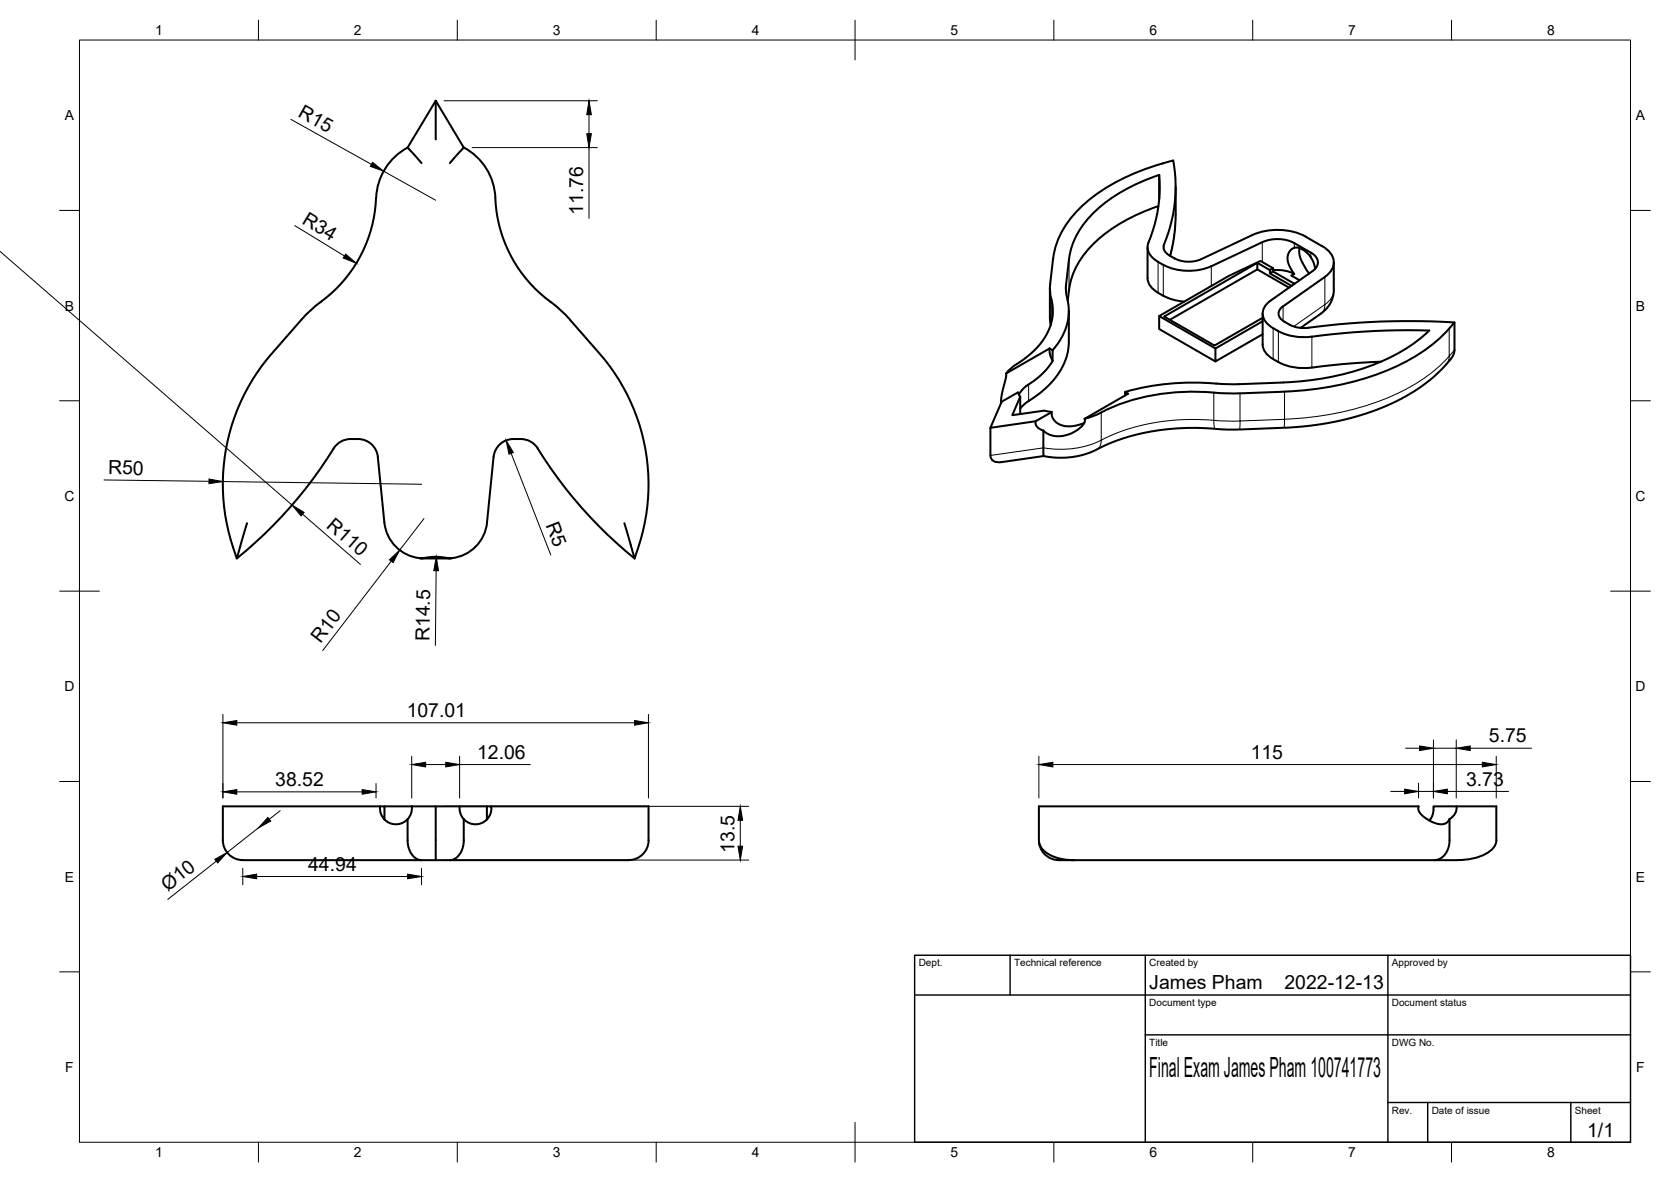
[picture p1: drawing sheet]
<svg xmlns="http://www.w3.org/2000/svg" width="420mm" height="297mm" viewBox="0 0 420 297" stroke-linecap="round" stroke-linejoin="round" font-family="sans-serif">
<!-- layer: Visible -->
<g fill="none" stroke="#000" stroke-width=".51">
<path d="M102.5 37.1a15 15 0 0 0-7.9 12.6M109.6 25.3v9.7M109.6 25.3l-7.1 11.8 3.5 3.9M109.6 25.3l7 11.8M116.6 37.1l-3.5 3.9M116.6 37.1a15.4 15.4 0 0 1 8.1 14.3 34 34 0 0 0 13.8 24.5M94.6 49.7a34.4 34.4 0 0 1-15.2 27.2l-3 2.8-8 9.1a50.2 50.2 0 0 0-8.9 51.5l2.6-8.8M291.3 51.8a38.4 38.4 0 0 0-19.1 12.7 19.4 19.4 0 0 0-3.7 11.1M291.5 44a36.1 36.1 0 0 1-2.7 16.9M291.5 44v6M291.5 44a38.6 38.6 0 0 0-19.3 12.7 17.9 17.9 0 0 0-3.4 8.4l-.7 6.4M295.6 47l-.2 10.5-.4 3.3-.8 3.5"/>
<path d="M138.4 75.9a28.6 28.6 0 0 1 4.9 4.4l7.4 8.5a50.2 50.2 0 0 1 8.9 51.5M264 72.5v7.5l.2 1.7M264.8 64.9l-.7 6.4a15.2 15.2 0 0 0 .6 5.5 14.4 14.4 0 0 1-6.3 12.7l-.8 .7a16.1 16.1 0 0 0-4.6 3.7M264.8 64.9a22.3 22.3 0 0 1 8.3-14 53.1 53.1 0 0 1 21.9-10.6 38.4 38.4 0 0 1-2.4 21.6 2.37 2.37 0 0 0 1.4 2.3 8.2 8.2 0 0 0 8 .9l12.9-6a15.8 15.8 0 0 1 13.4 .4l4.2 2.4a4.7 4.7 0 0 1 2.8 4.9 5.1 5.1 0 0 1-2.2 2.8l-10.5 7.4M268 71.5a14.2 14.2 0 0 0 .6 5.1 14.4 14.4 0 0 1-3.9 11.4M268.8 78.2v7.7a16.7 16.7 0 0 1-7.2 12.8l-3 2.1M288.5 62.1v7.8a4.4 4.4 0 0 0 2.7 3.6M288.8 60.9a3.9 3.9 0 0 0 2.4 4.9M291.2 65.8a14.4 14.4 0 0 0 13.4 1.1M291.2 73.6l1.3 .7M291.5 79.4v3.3l14.1 8.1M292.5 74.3a12.5 12.5 0 0 0 5.2 1.5"/>
<path d="M316.1 66v1.7l-22 12.7M316.1 67.7l8 4.6M317.4 60.9l-12.8 6M317.4 60.9a9.5 9.5 0 0 1 8.1 .2l4.1 2.4M317.5 78.8v7.8a4.4 4.4 0 0 0 2.6 3.6M319.3 67.9l.8-.5v.8l-.8 .5zM319.3 67.9l-3.2-1.9-23.4 13.6 12.7 7.2 12.1-6.9M319.3 68.7l5.5 3.1M319.5 75.5a3.6 3.6 0 0 0-.3 6.4 14 14 0 0 0 10.7 2.7 183.9 183.9 0 0 1 29.5-1.5 48.3 48.3 0 0 1-23.5 11.4l-6.4 1.1a165.7 165.7 0 0 1-18 .9l-5.7-.1M320.1 67.4l-3.2-1.8-7.9 3.7-17.5 10.1 14.1 8.2 11.9-6.9M320.1 68.2l5.4 3.1M320.1 67.9a9.2 9.2 0 0 1 5.3 .9"/>
<path d="M322.6 77a2.11 2.11 0 0 0-1.1 2 2.11 2.11 0 0 0 1.4 1.8M326.8 62.4l-.1 1.2 .4 1.6 1.3 2.4 .8 1.1M329.6 64.7l.7 1.2 .4 1.6M329.6 63.5a2.52 2.52 0 0 1 1.8 2.2 2.52 2.52 0 0 1-1.4 2.4l-10.5 7.4M329.6 64.7a4.1 4.1 0 0 0-4.3-2.4l-.8 .6-.5 .8-.3 1 .1 1.2 .4 1 1.2 2-.7 .4 2 1.1M335.4 65.9v7.4l-.3 1.5-.5 1.3-.9 1.3-1.1 1.1-5.6 3.9M255.9 98.6l-4 2.4-2.9 6.5 11.4-1.6 4.1-2.4v.9l.5 1.1 .6 .7 1.3 .7 1.1 .2h1.3l1.5-.2 1.8-.6M255.9 98.6l.6 1.1M256.5 99.7l-2 4.6 8-1.1M256.5 99.7v4.4M263.9 87.5l.1 1.6 .7 1.6M263.9 87.6l-10.9 6.3-.1 1-1.1 4.9-.1 1.5v-.3"/>
<path d="M263.9 87.6l.8 .4M264.7 88v2.7l-.9 1.3-2.6 2.7-3.7 2.8-1.3 1.7M305.8 96.4a63.5 63.5 0 0 0-22.9 2.1M311.8 98.8h-4.1a56.1 56.1 0 0 0-29.4 4.2 21.2 21.2 0 0 1-5.6 2.2M317.5 84l-11.9 6.8v-3.2M320.1 90.2l1.3 .8M321.5 91a13.7 13.7 0 0 0 8.4 1.4M322.9 80.8a8.1 8.1 0 0 0 6.1 1.6 187.9 187.9 0 0 1 36.7-1.4l-1.3 1.6M347.3 90.9l-7.6 .4-9.8 1.1M364.4 82.6a45 45 0 0 1-20.2 12.2 78.7 78.7 0 0 1-21.2 3.6l-11.2 .5M365.7 81l-.1 7.7-.8 1.6-2.1 2.3-2.3 2.1-2.2 1.8-4.3 2.9-5.2 2.6-5.4 2-7.9 2-4.5 .8-5 .5-15 .7-12.2-.5-7 .6-4.4 .7-4.7 1.3-3.8 1.4-4.7 2.2-2.6 .8-3.9 .5-3-.1-2.2-.3-.1-6.4 1.4 .9 1.6 .5h1.8l2.1-.6 1.8-1 1.1-1 .6-.8v-1l11-6.3-.8-.4v.9M95 114.8l1.6 16.5"/>
<path d="M95 114.8a5 5 0 0 0-5-4.5 6 6 0 0 0-5.7 1.8 112.2 112.2 0 0 1-24.8 28.2M129.1 110.3a6.1 6.1 0 0 1 5.7 1.8 111.4 111.4 0 0 0 24.8 28.2M129.1 110.3a5 5 0 0 0-5 4.5l-1.6 16.5a10 10 0 0 1-8.9 9M249 107.5v6.9a1.75 1.75 0 0 0 2.2 1.8l11.2-1.6M258.6 100.8l-1.2 .9-.9 1M260.4 105.9a2.09 2.09 0 0 0 2 2.3M262.5 103.2l2 .3M96.7 131.3a10 10 0 0 0 8.9 9M157 131.5l2.6 8.8M105.6 140.3l3.9-.4 4 .4zM61 216.2h97.1M95.6 202.6h-39.6v8.5a5 5 0 0 0 5 5"/>
<path d="M96.7 205.9v-3.3h-1.1v1.4l.5 1.2 .8 .9 1.1 .7 1.1 .3h1.2l1.2-.4 1-.8v5.6l.3 1.6 .5 1.3 .6 .8 1 .7 1.1 .3M96.7 202.6h6.8M103.5 202.6h12.1M103.5 202.6l-.1 1.8-.9 1.5M109.6 202.6v13.6M115.6 202.6l.1 1.8 .9 1.5M115.6 202.6h6.8M116.6 205.9l1 .8 1.2 .4h1.2l1.1-.3 1.1-.7 .8-.9 .5-1.2v-1.4h-1.1v3.3M116.6 205.9v5.6l-.3 1.6-.5 1.3-.7 .8-.9 .7-1.1 .3M123.5 202.6h39.6v8.5a5 5 0 0 1-5 5M261.3 211.7a4.8 4.8 0 0 0 4.9 4.4M266.2 216.2h100.3"/>
<path d="M359.4 206.2l.9-1.5 .1-2.1h15.8v8.5M364.5 205.9l-.6 .8-.8 .4h-1.4l-1.4-.5-1.5-.7-1.5-1.3-.6-.9v-1.1h-95.5v8.7l.2 1 .5 .8 1.4 1.3 1.8 1 2.7 .6 2.3 .2M364.5 205.9v5.6l-.5 2-.5 1-.8 .9-1.1 .6-1 .2M366.2 202.6a3.1 3.1 0 0 1-1.7 3.3M376.3 211.1a4.7 4.7 0 0 1-3.4 3.8 15.6 15.6 0 0 1-6.4 1.2"/>
</g>
<!-- layer: Visible Narrow -->
<g fill="none" stroke="#000" stroke-width=".25">
<path d="M295.6 53.9l-.5 5.9-1 4.4M264 79.5l.2 2.1M264.4 75.1v6.1M268.1 71.5v2M268.8 65.1v7.7M291.2 65.8v7.8M292.5 66.6v7.7M292.7 61.5v1.3M304.6 66.9v5M317.4 60.9v5M322.6 77v3.6M325.4 61.1v1.2"/>
<path d="M329.6 63.5v1.2M333.1 69.6v6.9M333.1 76.5l-7.8 5.5M333.1 76.5a2.73 2.73 0 0 1-1 2.3M335.4 72.9l-.4 1.7-.8 1-1.1 .9M258.6 96.6v4.2M305.2 98.7v6.9M311.8 98.9v6.9l11.2-.4M320.1 82.5v7.7M321.4 83.2v7.8M323 98.4v7M329.9 84.6v7.8"/>
<path d="M363.7 91.5l.6-1.1 .1-.9a45 45 0 0 1-20.2 12.2 78.7 78.7 0 0 1-21.2 3.7M364.4 82.6v6.9l1.3-1.5M276.9 110.6a23.6 23.6 0 0 1-14.6 1.9l-13.3 2M276.9 103.7v6.9M276.9 110.6l-.3 1.4-.7 .9M305.2 105.6a52.4 52.4 0 0 0-28.3 5M305.2 105.6l6.6 .2-.1 2.1M305.2 105.6l.1 1.3 .2 .9M323 105.4l-.2 2.1"/>
</g>
<!-- layer: BORDER -->
<g fill="none" stroke="#000" stroke-width=".25">
<path d="M20 10.1h390v276.9h-390zM65 5.1v5M115 5.1v5M165 5.1v5M215 5.1v10M265 5.1v5M315 5.1v5M365 5.1v5M15 52.9h5M410 52.9h5M15 100.7h5M410 100.7h5"/>
<path d="M15 148.6h10M405 148.6h10M15 196.4h5M410 196.4h5M15 244.2h5M410 244.2h5M65 287v5M115 287v5M165 287v5M215 282.1v9.9M265 287v5M315 287v5"/>
<path d="M365 287v5"/>
</g>
<!-- layer: TITLEBLOCK -->
<path d="M230 240.1h180v46.9h-180zM230 250h180M254 240.1v9.9M288 240.1v46.9M349 240.1v46.9M288 260.1h122M349 277.1h61M359 277.1v9.9M395 277.1v9.9" fill="none" stroke="#000" stroke-width=".36"/>
<!-- layer: FD_Dimensions -->
<g fill="none" stroke="#000" stroke-width=".25">
<path d="M73.2 30l20.2 11.3M111.7 25.3h38.5M118.7 37.1h31.5M148.1 28.8v4.8M148.1 37.1v17.8M74.1 56.7l12.5 7.6M96.5 43l13 7.3M0 63.2l73.4 63.7M128.5 113.9l10 25.6M26.2 120.6l26.4 .4M56 121l50 .7M76.1 129.2l14.5 12.6"/>
<path d="M106.6 130.3l-6.1 7.9M98.4 141l-17.3 22.5M109.7 143.4l-.2 18.8M56 179.5v21M163 179.5v21M59.5 199h31.6M59.5 181.6h100.1M94.6 196.9v3.6M103.5 190v10.5M107 192.1h5.1M115.6 190v10.5M115.6 192.1h17.7"/>
<path d="M261.2 190v10.5M264.7 192.1h108M349.7 198.9h3.5M353.4 188h3.5M356.7 196.8v3.7M356.7 198.9h3.7M360.4 185.9v14.6M360.4 188h5.8M363.9 198.9h15.4M366.2 185.9v14.6M369.7 188h15.4M376.2 190v10.5"/>
<path d="M54.4 216.4l-12.2 9.6M61 218.2v4.2M65 208.1l-7.9 6.1M70.5 203.7l-2.8 2.2M106 218.2v4.2M111.7 202.6h76.5M111.7 216.1h76.5M186.1 206.1v6.5M64.5 220.3h38"/>
</g>
<g fill="#000" stroke="#000" stroke-width=".25">
<path d="M148.1 25.3l.6 3.5h-1.2zM147.5 33.6h1.2l-.6 3.5zM93.7 40.8l2.8 2.2-3.4-1.2zM86.9 63.8l2.7 2.4-3.3-1.4zM127.3 110.7l1.8 3-1.1 .4zM52.6 120.4l3.4 .6-3.5 .5zM73.4 126.9l3.1 1.9-.8 .9zM97.9 140.7l2.6-2.5-1.7 3.2zM109.7 139.9l.6 3.5h-1.2zM56 199l3.5-.6v1.2zM56 181.6l3.5-.5v1.1zM91.1 198.4l3.5 .6-3.5 .6z"/>
<path d="M103.5 192.1l3.5-.5v1.1zM112.1 191.6l3.5 .5-3.5 .6zM159.6 181.1l3.4 .5-3.4 .6zM261.2 192.1l3.5-.5v1.1zM353.2 198.3l3.5 .6-3.5 .6zM356.9 187.5l3.5 .5-3.5 .6zM360.4 198.9l3.5-.6v1.2zM366.2 188l3.5-.5v1.1zM372.7 191.6l3.5 .5-3.5 .6zM54 215.9l3.1-1.7-2.4 2.7zM61 220.3l3.5-.6v1.1zM67.4 205.4l.7 .9-3.1 1.8z"/>
<path d="M102.5 219.7l3.5 .6-3.5 .5zM186.1 202.6l.6 3.5h-1.1zM185.6 212.6h1.1l-.6 3.5z"/>
</g>
<text font-size="7" x="289" y="270.6">Final Exam James Pham 100741773</text>
<g font-size="4.9">
<text x="74.7" y="29.2" transform="rotate(29 74.7 29.2)">R15</text>
<text x="75.7" y="56" transform="rotate(31 75.7 56)">R34</text>
<text x="146.6" y="54" transform="rotate(-90 146.6 54)">11.76</text>
<text x="27.2" y="119.2" transform="rotate(1 27.2 119.2)">R50</text>
<text x="137.1" y="132" transform="rotate(69 137.1 132)">R5</text>
<text x="81.9" y="132.3" transform="rotate(41 81.9 132.3)">R110</text>
<text x="80.6" y="161.8" transform="rotate(-52 80.6 161.8)">R10</text>
<text x="108" y="161.1" transform="rotate(-89 108 161.1)">R14.5</text>
<text x="102.3" y="180.2">107.01</text>
<text x="120" y="190.7">12.06</text>
<text x="314.5" y="190.7">115</text>
<text x="374.4" y="186.6">5.75</text>
<text x="69.2" y="197.5">38.52</text>
<text x="368.6" y="197.4">3.73</text>
<text x="184.7" y="214.3" transform="rotate(-90 184.7 214.3)">13.5</text>
<text x="77.5" y="218.8">44.94</text>
<text x="42.2" y="224.1" transform="rotate(-38 42.2 224.1)">Ø10</text>
<text x="289" y="248.5">James Pham</text>
<text x="323" y="248.5">2022-12-13</text>
<text x="399.1" y="285.7">1/1</text>
</g>
<g font-size="3.5">
<text x="39" y="8.8">1</text>
<text x="89" y="8.8">2</text>
<text x="139" y="8.8">3</text>
<text x="189" y="8.8">4</text>
<text x="239" y="8.8">5</text>
<text x="289" y="8.8">6</text>
<text x="339" y="8.8">7</text>
<text x="389" y="8.8">8</text>
<text x="16.3" y="30.2">A</text>
<text x="411.3" y="30.2">A</text>
<text x="16.3" y="78">B</text>
<text x="411.3" y="78">B</text>
<text x="16.2" y="125.9">C</text>
<text x="411.2" y="125.9">C</text>
<text x="16.2" y="173.7">D</text>
<text x="411.2" y="173.7">D</text>
<text x="16.3" y="221.6">E</text>
<text x="411.3" y="221.6">E</text>
<text x="16.4" y="269.4">F</text>
<text x="411.4" y="269.4">F</text>
<text x="39" y="290.8">1</text>
<text x="89" y="290.8">2</text>
<text x="139" y="290.8">3</text>
<text x="189" y="290.8">4</text>
<text x="239" y="290.8">5</text>
<text x="289" y="290.8">6</text>
<text x="339" y="290.8">7</text>
<text x="389" y="290.8">8</text>
</g>
<g font-size="2.5">
<text x="231" y="242.9">Dept.</text>
<text x="255" y="242.9">Technical reference</text>
<text x="289" y="242.9">Created by</text>
<text x="350" y="242.9">Approved by</text>
<text x="289" y="252.8">Document type</text>
<text x="350" y="252.8">Document status</text>
<text x="289" y="262.9">Title</text>
<text x="350" y="262.9">DWG No.</text>
<text x="350" y="279.9">Rev.</text>
<text x="360" y="279.9">Date of issue</text>
<text x="396" y="279.9">Sheet</text>
</g>
</svg>
